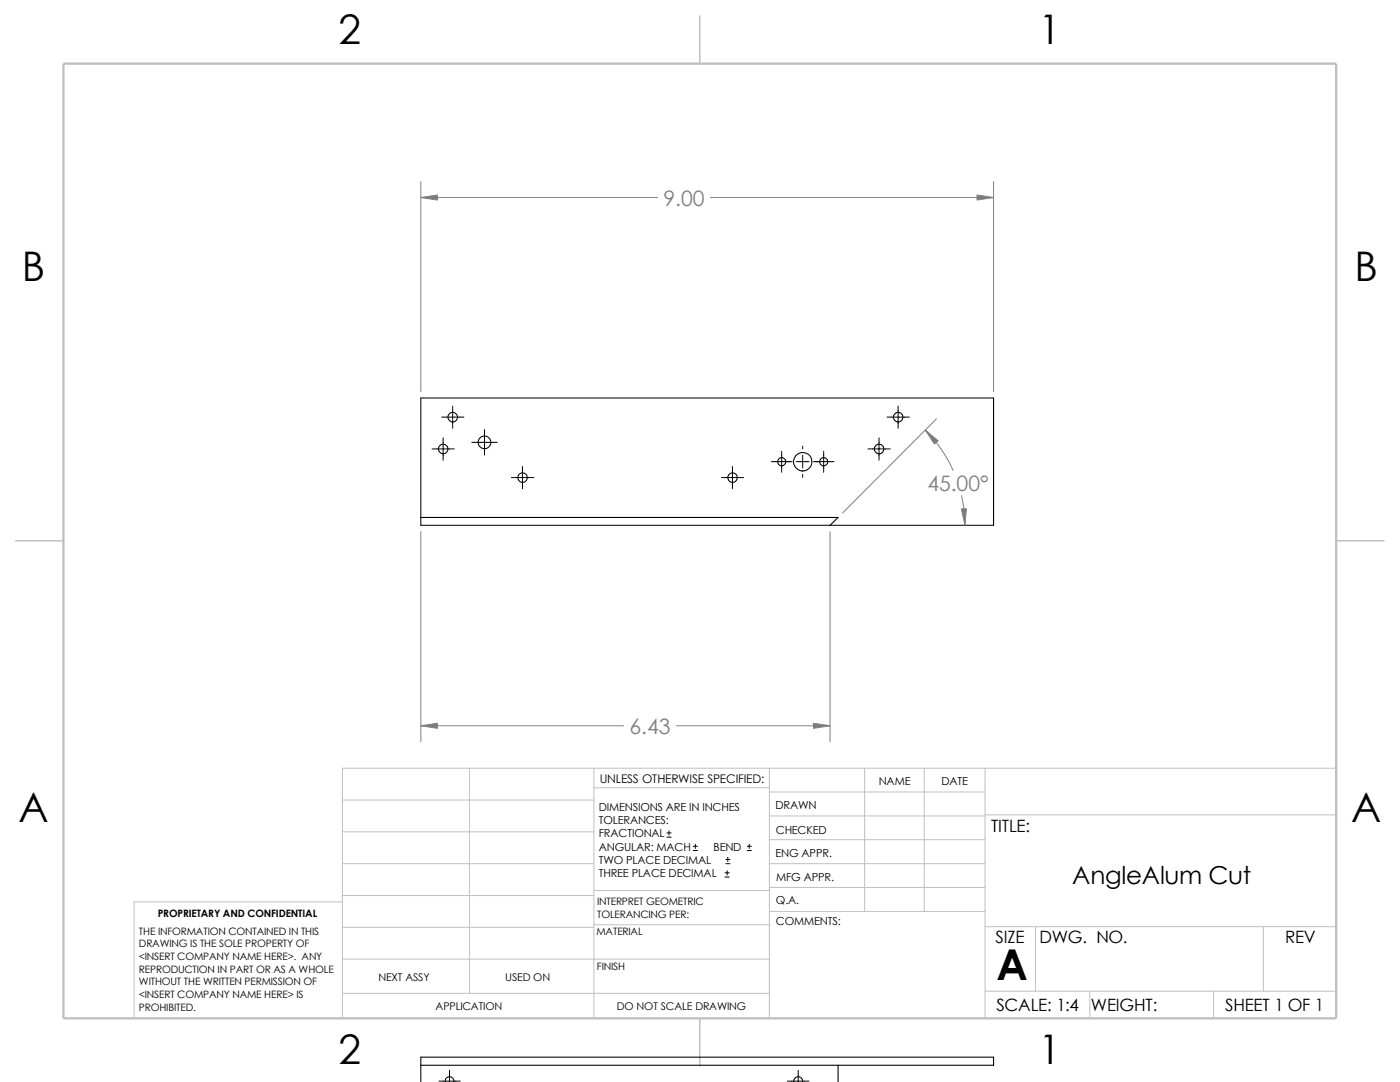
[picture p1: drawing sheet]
<svg xmlns="http://www.w3.org/2000/svg" width="279mm" height="216mm" viewBox="0 0 279 216" stroke-linecap="round" stroke-linejoin="round" font-family="sans-serif">
<g fill="none" stroke="#c0c0c0" stroke-width=".2">
<path d="M68.3 159.6h50.2M93.7 153.3v44.9M118.5 153.3v49.9M118.5 157.2h35M153.5 153.3v49.9M153.5 158h43.1M172.6 153.3v28.6M184.4 153.3v28.6M196.6 153.3v49.9M266.7 153.3h-198.4v49.9M68.3 178.7h50.2M68.3 172.3h50.2"/>
<path d="M68.3 166h50.2M68.3 180h-41.5v23.2M118.5 177.7h35.1M153.5 167.6h43.1M153.5 162.8h43.1M153.5 172.3h43.1M153.5 177.1h43.1M196.6 162.6h70.1M68.3 198.2h85.2M68.3 191.4h85.2M68.3 185h50.2M118.5 184.5h35.1"/>
<path d="M153.6 181.9h43M196.6 197.8h70.1M196.6 184.9h70.1M206.7 184.9v12.9M217.5 197.8v5.4M242.2 197.8v5.4M252.1 184.9v12.9"/>
</g>
<path d="M139.7 3.2v9.5M3.1 107.9h9.6M266.7 107.9h9.5M139.7 203.2v9.5" fill="none" stroke="#c0c0c0" stroke-width=".21"/>
<path d="M12.7 12.7h254v190.5h-254z" fill="none" stroke="#c0c0c0" stroke-width=".47"/>
<g fill="none" stroke="#000" stroke-width=".21">
<path d="M84 79.4h114.3v25.4h-114.3zM84 103.3h83.3l-1.6 1.5M84 212.6h114.3v-1.7h-114.3v5M88.9 215.9a.87 .87 0 0 1 .8-1.1 .87 .87 0 0 1 .9 1.1M158.4 215.9a.88 .88 0 0 1 .9-1.1 .88 .88 0 0 1 .9 1.1M167.3 212.6v3.3"/>
<circle cx="88.5" cy="89.6" r=".96"/>
<circle cx="90.4" cy="83.2" r=".96"/>
<circle cx="96.7" cy="88.3" r="1.27"/>
<circle cx="104.3" cy="95.3" r=".96"/>
<circle cx="146.2" cy="95.3" r=".96"/>
<circle cx="156" cy="92.1" r=".82"/>
<circle cx="160.2" cy="92.1" r="1.83"/>
<circle cx="164.4" cy="92.1" r=".82"/>
<circle cx="175.5" cy="89.6" r=".96"/>
<circle cx="179.3" cy="83.2" r=".96"/>
</g>
<g fill="none" stroke="#000" stroke-width=".2">
<path d="M86.2 89.6h4.5M88.1 83.2h4.5M88.4 87.4v4.4M90.3 81v4.5M94.1 88.3h5.1M96.7 85.7v5.1M102.1 95.3h4.4M104.3 93.1v4.4M144 95.3h4.4M146.2 93.1v4.4M153.9 92.1h4.2M156 90v4.2"/>
<path d="M158.9 92.1h2.6M160.2 89v.6M160.2 90.8v2.6M160.2 94.7v.5M162.3 92.1h4.2M164.4 90v4.2M173.2 89.6h4.5M175.4 87.4v4.4M177 83.2h4.5M179.2 81v4.5M133.1 167h.8M133.1 166.2h.8"/>
<path d="M133.5 165.8v.8M138.3 169.7h.9M138.3 168.9h.9M138.8 168.4v.9M144.7 175h.8M144.7 174.2h.8M144.9 172.3h.8M144.9 171.5h.8M145.1 173.7v.9M145.2 171.1v.8M149.1 169.7h.8M149.1 168.9h.8"/>
<path d="M149.5 168.4v.9M87.6 215.7h4.3M89.7 213.6v2.3M157.1 215.7h4.4M159.3 213.6v2.3"/>
</g>
<path d="M84 36.2v41.9M84 39.4h47.2M141.8 39.4h56.5M198.3 36.2v41.9M184.7 85.8a27.3 27.3 0 0 1 5.5 8.1M186.9 83.6l-18.8 18.8M191.9 98.9a26.5 26.5 0 0 1 .7 5.9M84 106.1v41.9M165.7 106.1v41.9M84 144.8h40.5M135 144.8h30.7" fill="none" stroke="#808080" stroke-width=".2"/>
<g fill="#808080" stroke="#808080" stroke-width=".2">
<path d="M191.9 101.6l1-.1-.3 3.3z"/>
<path d="M184.7 85.8l2.5 2.2-.7 .6z"/>
<path d="M84 144.8l3.3-.5v1z"/>
<path d="M162.3 144.3l3.4 .5-3.4 .5z"/>
<path d="M195 38.9l3.3 .5-3.3 .5z"/>
<path d="M84 39.4l3.3-.5v1z"/>
</g>
<text font-size="8.5" x="198.8" y="195.5">A</text>
<g font-size="8.1">
<text x="67.6" y="8.8">2</text>
<text x="207.3" y="8.8">1</text>
<text x="4.4" y="56.1">B</text>
<text x="270.3" y="56.1">B</text>
<text x="3.7" y="164.1">A</text>
<text x="269.6" y="164.1">A</text>
<text x="67.6" y="212.3">2</text>
<text x="207.3" y="212.3">1</text>
</g>
<text font-size="4.9" x="214" y="176.4">AngleAlum Cut</text>
<g font-size="4.2" fill="#808080">
<text x="132.4" y="41.1">9.00</text>
<text x="185.1" y="98">45.00°</text>
<text x="125.6" y="146.5">6.43</text>
</g>
<g font-size="3.4">
<text x="197.8" y="166">TITLE:</text>
<text x="198.7" y="188.1">SIZE</text>
<text x="207.5" y="188.1">DWG. NO.</text>
<text x="256.5" y="188.2">REV</text>
<text x="198.8" y="201.7">SCALE: 1:4</text>
<text x="217.7" y="201.8">WEIGHT:</text>
<text x="244.5" y="201.7">SHEET 1 OF 1</text>
</g>
<text font-size="2.4" x="119.7" y="156.2">UNLESS OTHERWISE SPECIFIED:</text>
<g font-size="2.2">
<text x="119.5" y="161.8">DIMENSIONS ARE IN INCHES</text>
<text x="154.8" y="161.5">DRAWN</text>
<text x="175.4" y="156.7">NAME</text>
<text x="187.9" y="156.7">DATE</text>
<text x="119.5" y="164.4">TOLERANCES:</text>
<text x="119.5" y="167.1">FRACTIONAL</text>
<text x="154.8" y="166.3">CHECKED</text>
<text x="119.5" y="172.4">TWO PLACE DECIMAL</text>
<text x="119.5" y="169.8">ANGULAR: MACH</text>
<text x="142.4" y="169.8">BEND</text>
<text x="154.8" y="171">ENG APPR.</text>
<text x="119.5" y="175">THREE PLACE DECIMAL</text>
<text x="154.9" y="175.7">MFG APPR.</text>
<text x="154.9" y="184.7">COMMENTS:</text>
<text x="154.9" y="180.5">Q.A.</text>
</g>
<g font-size="2.1">
<text x="75.5" y="195.7">NEXT ASSY</text>
<text x="100.8" y="195.7">USED ON</text>
<text x="86.9" y="201.5">APPLICATION</text>
<text x="123.1" y="201.6">DO NOT SCALE DRAWING</text>
</g>
<g font-size="2">
<text x="31.5" y="183">PROPRIETARY AND CONFIDENTIAL</text>
<text x="119.2" y="183.1">TOLERANCING PER:</text>
<text x="119.2" y="180.6">INTERPRET GEOMETRIC</text>
<text x="27.7" y="186.5">THE INFORMATION CONTAINED IN THIS</text>
<text x="27.7" y="189.1">DRAWING IS THE SOLE PROPERTY OF</text>
<text x="27.7" y="191.6">&lt;INSERT COMPANY NAME HERE&gt;. ANY</text>
<text x="119" y="186.6">MATERIAL</text>
<text x="27.7" y="194.1">REPRODUCTION IN PART OR AS A WHOLE</text>
<text x="27.7" y="196.6">WITHOUT THE WRITTEN PERMISSION OF</text>
<text x="119.1" y="193.5">FINISH</text>
<text x="27.7" y="199.1">&lt;INSERT COMPANY NAME HERE&gt; IS</text>
<text x="27.7" y="201.7">PROHIBITED.</text>
</g>
</svg>
